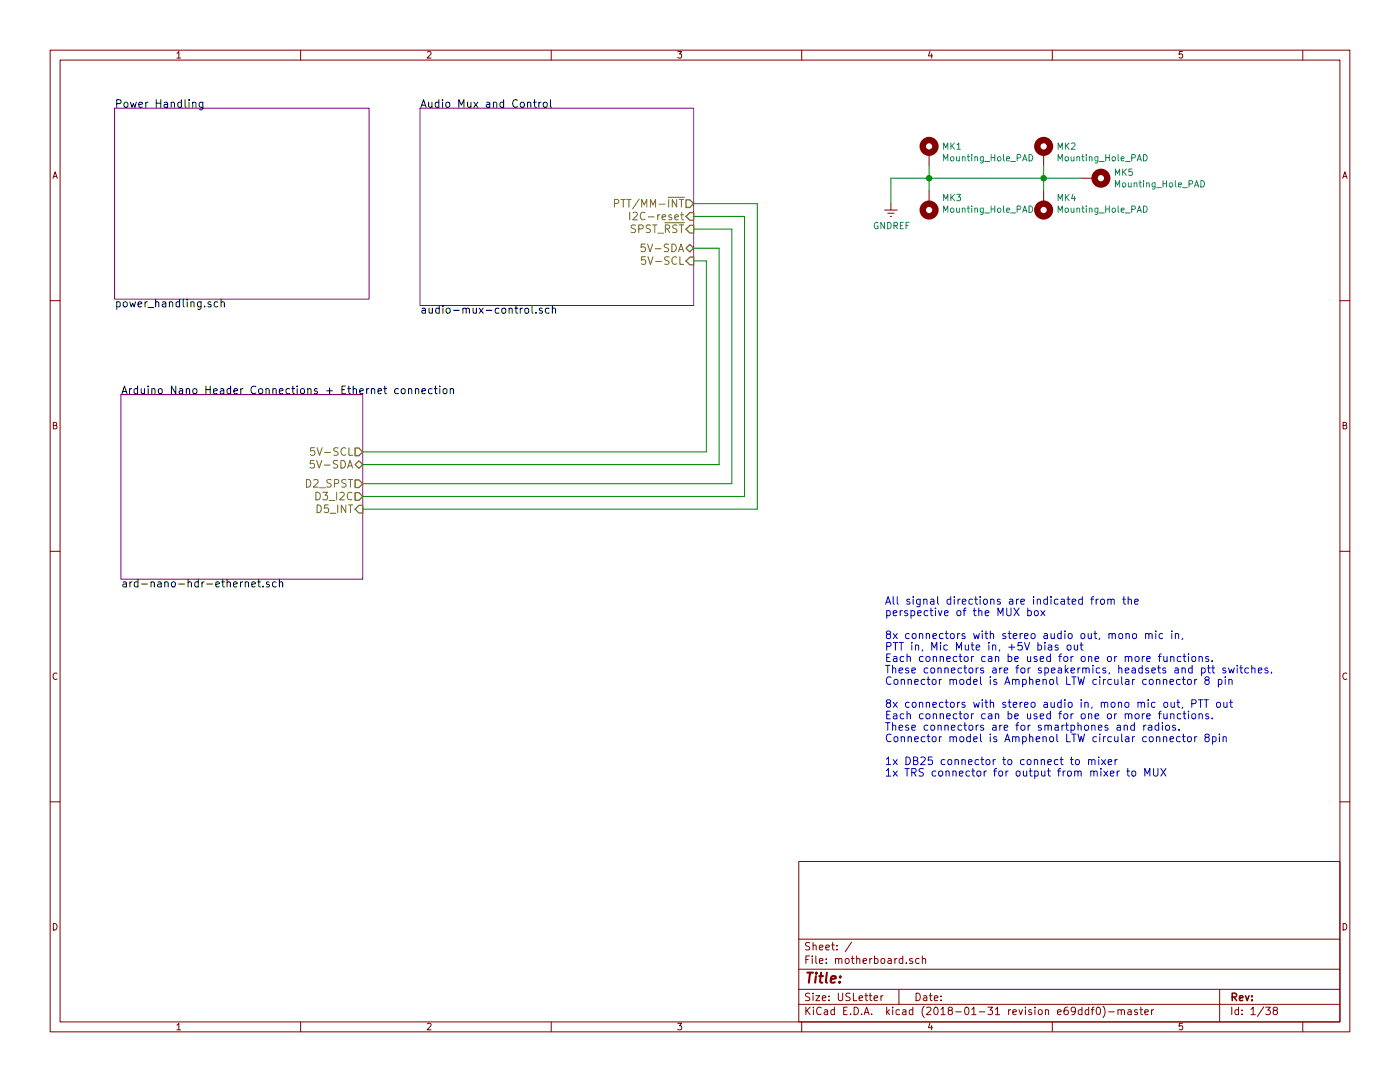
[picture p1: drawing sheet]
EESchema Schematic File Version 4
LIBS:edc-mux-board-cache
EELAYER 26 0
EELAYER END
$Descr USLetter 11000 8500
encoding utf-8
Sheet 1 38
Title ""
Date ""
Rev ""
Comp ""
Comment1 ""
Comment2 ""
Comment3 ""
Comment4 ""
$EndDescr
$Sheet
S 900  850  2000 1500
U 58DED9F1
F0 "Power Handling" 60
F1 "power_handling.sch" 60
$EndSheet
$Sheet
S 3300 850  2150 1550
U 58DEDA38
F0 "Audio Mux and Control" 60
F1 "audio-mux-control.sch" 60
F2 "5V-SDA" B R 5450 1950 60 
F3 "5V-SCL" I R 5450 2050 60 
F4 "I2C-reset" I R 5450 1700 60 
F5 "PTT/MM-~INT" O R 5450 1600 60 
F6 "SPST_~RST" I R 5450 1800 60 
$EndSheet
$Sheet
S 950  3100 1900 1450
U 5A6B6560
F0 "Arduino Nano Header Connections + Ethernet connection" 60
F1 "ard-nano-hdr-ethernet.sch" 60
F2 "5V-SDA" B R 2850 3650 60 
F3 "5V-SCL" O R 2850 3550 60 
F4 "D2_SPST" O R 2850 3800 60 
F5 "D3_I2C" O R 2850 3900 60 
F6 "D5_INT" I R 2850 4000 60 
$EndSheet
Text Notes 6950 6200 0    60   ~ 0
All signal directions are indicated from the\nperspective of the MUX box\n\n8x connectors with stereo audio out, mono mic in, \nPTT in, Mic Mute in, +5V bias out\nEach connector can be used for one or more functions.\nThese connectors are for speakermics, headsets and ptt switches.\nConnector model is Amphenol LTW circular connector 8 pin\n\n8x connectors with stereo audio in, mono mic out, PTT out\nEach connector can be used for one or more functions.\nThese connectors are for smartphones and radios.\nConnector model is Amphenol LTW circular connector 8pin\n\n1x DB25 connector to connect to mixer\n1x TRS connector for output from mixer to MUX\n\n
Wire Wire Line
	5450 2050 5550 2050
Wire Wire Line
	5550 2050 5550 3550
Wire Wire Line
	5550 3550 2850 3550
Wire Wire Line
	5450 1950 5650 1950
Wire Wire Line
	5650 1950 5650 3650
Wire Wire Line
	5650 3650 2850 3650
Wire Wire Line
	5450 1800 5750 1800
Wire Wire Line
	5750 1800 5750 3800
Wire Wire Line
	5750 3800 2850 3800
Wire Wire Line
	5450 1700 5850 1700
Wire Wire Line
	5850 1700 5850 3900
Wire Wire Line
	5850 3900 2850 3900
Wire Wire Line
	5450 1600 5950 1600
Wire Wire Line
	5950 1600 5950 4000
Wire Wire Line
	5950 4000 2850 4000
$Comp
L Mechanical:Mounting_Hole_PAD MK1
U 1 1
P 7300 1200
F 0 "MK1" H 7400 1251 50  0000 L CNN
F 1 "Mounting_Hole_PAD" H 7400 1160 50  0000 L CNN
F 2 "MountingHole:MountingHole_4.3mm_M4_Pad_Via" H 7300 1200 50  0001 C CNN
F 3 "" H 7300 1200 50  0001 C CNN
	1    7300 1200
	1    0    0    -1  
$EndComp
$Comp
L Mechanical:Mounting_Hole_PAD MK2
U 1 1
P 8200 1200
F 0 "MK2" H 8300 1251 50  0000 L CNN
F 1 "Mounting_Hole_PAD" H 8300 1160 50  0000 L CNN
F 2 "MountingHole:MountingHole_4.3mm_M4_Pad_Via" H 8200 1200 50  0001 C CNN
F 3 "" H 8200 1200 50  0001 C CNN
	1    8200 1200
	1    0    0    -1  
$EndComp
$Comp
L Mechanical:Mounting_Hole_PAD MK4
U 1 1
P 8200 1600
F 0 "MK4" H 8100 1558 50  0000 R CNN
F 1 "Mounting_Hole_PAD" H 8100 1649 50  0000 R CNN
F 2 "MountingHole:MountingHole_4.3mm_M4_Pad_Via" H 8200 1600 50  0001 C CNN
F 3 "" H 8200 1600 50  0001 C CNN
	1    8200 1600
	-1   0    0    1   
$EndComp
$Comp
L Mechanical:Mounting_Hole_PAD MK3
U 1 1
P 7300 1600
F 0 "MK3" H 7200 1558 50  0000 R CNN
F 1 "Mounting_Hole_PAD" H 7200 1649 50  0000 R CNN
F 2 "MountingHole:MountingHole_4.3mm_M4_Pad_Via" H 7300 1600 50  0001 C CNN
F 3 "" H 7300 1600 50  0001 C CNN
	1    7300 1600
	-1   0    0    1   
$EndComp
Wire Wire Line
	7300 1500 7300 1400
Wire Wire Line
	8200 1500 8200 1400
Wire Wire Line
	8200 1400 7300 1400
Connection ~ 8200 1400
Wire Wire Line
	8200 1400 8200 1300
Connection ~ 7300 1400
Wire Wire Line
	7300 1400 7300 1300
$Comp
L power:GNDREF #PWR0691
U 1 1
P 7000 1600
F 0 "#PWR0691" H 7000 1350 50  0001 C CNN
F 1 "GNDREF" H 7005 1427 50  0000 C CNN
F 2 "" H 7000 1600 50  0001 C CNN
F 3 "" H 7000 1600 50  0001 C CNN
	1    7000 1600
	1    0    0    -1  
$EndComp
Wire Wire Line
	7300 1400 7000 1400
Wire Wire Line
	7000 1400 7000 1600
$Comp
L Mechanical:Mounting_Hole_PAD MK5
U 1 1
P 8600 1400
F 0 "MK5" V 8554 1550 50  0000 L CNN
F 1 "Mounting_Hole_PAD" V 8645 1550 50  0000 L CNN
F 2 "MountingHole:MountingHole_4.3mm_M4_Pad_Via" H 8600 1400 50  0001 C CNN
F 3 "" H 8600 1400 50  0001 C CNN
	1    8600 1400
	0    1    1    0   
$EndComp
Wire Wire Line
	8500 1400 8200 1400
$EndSCHEMATC
